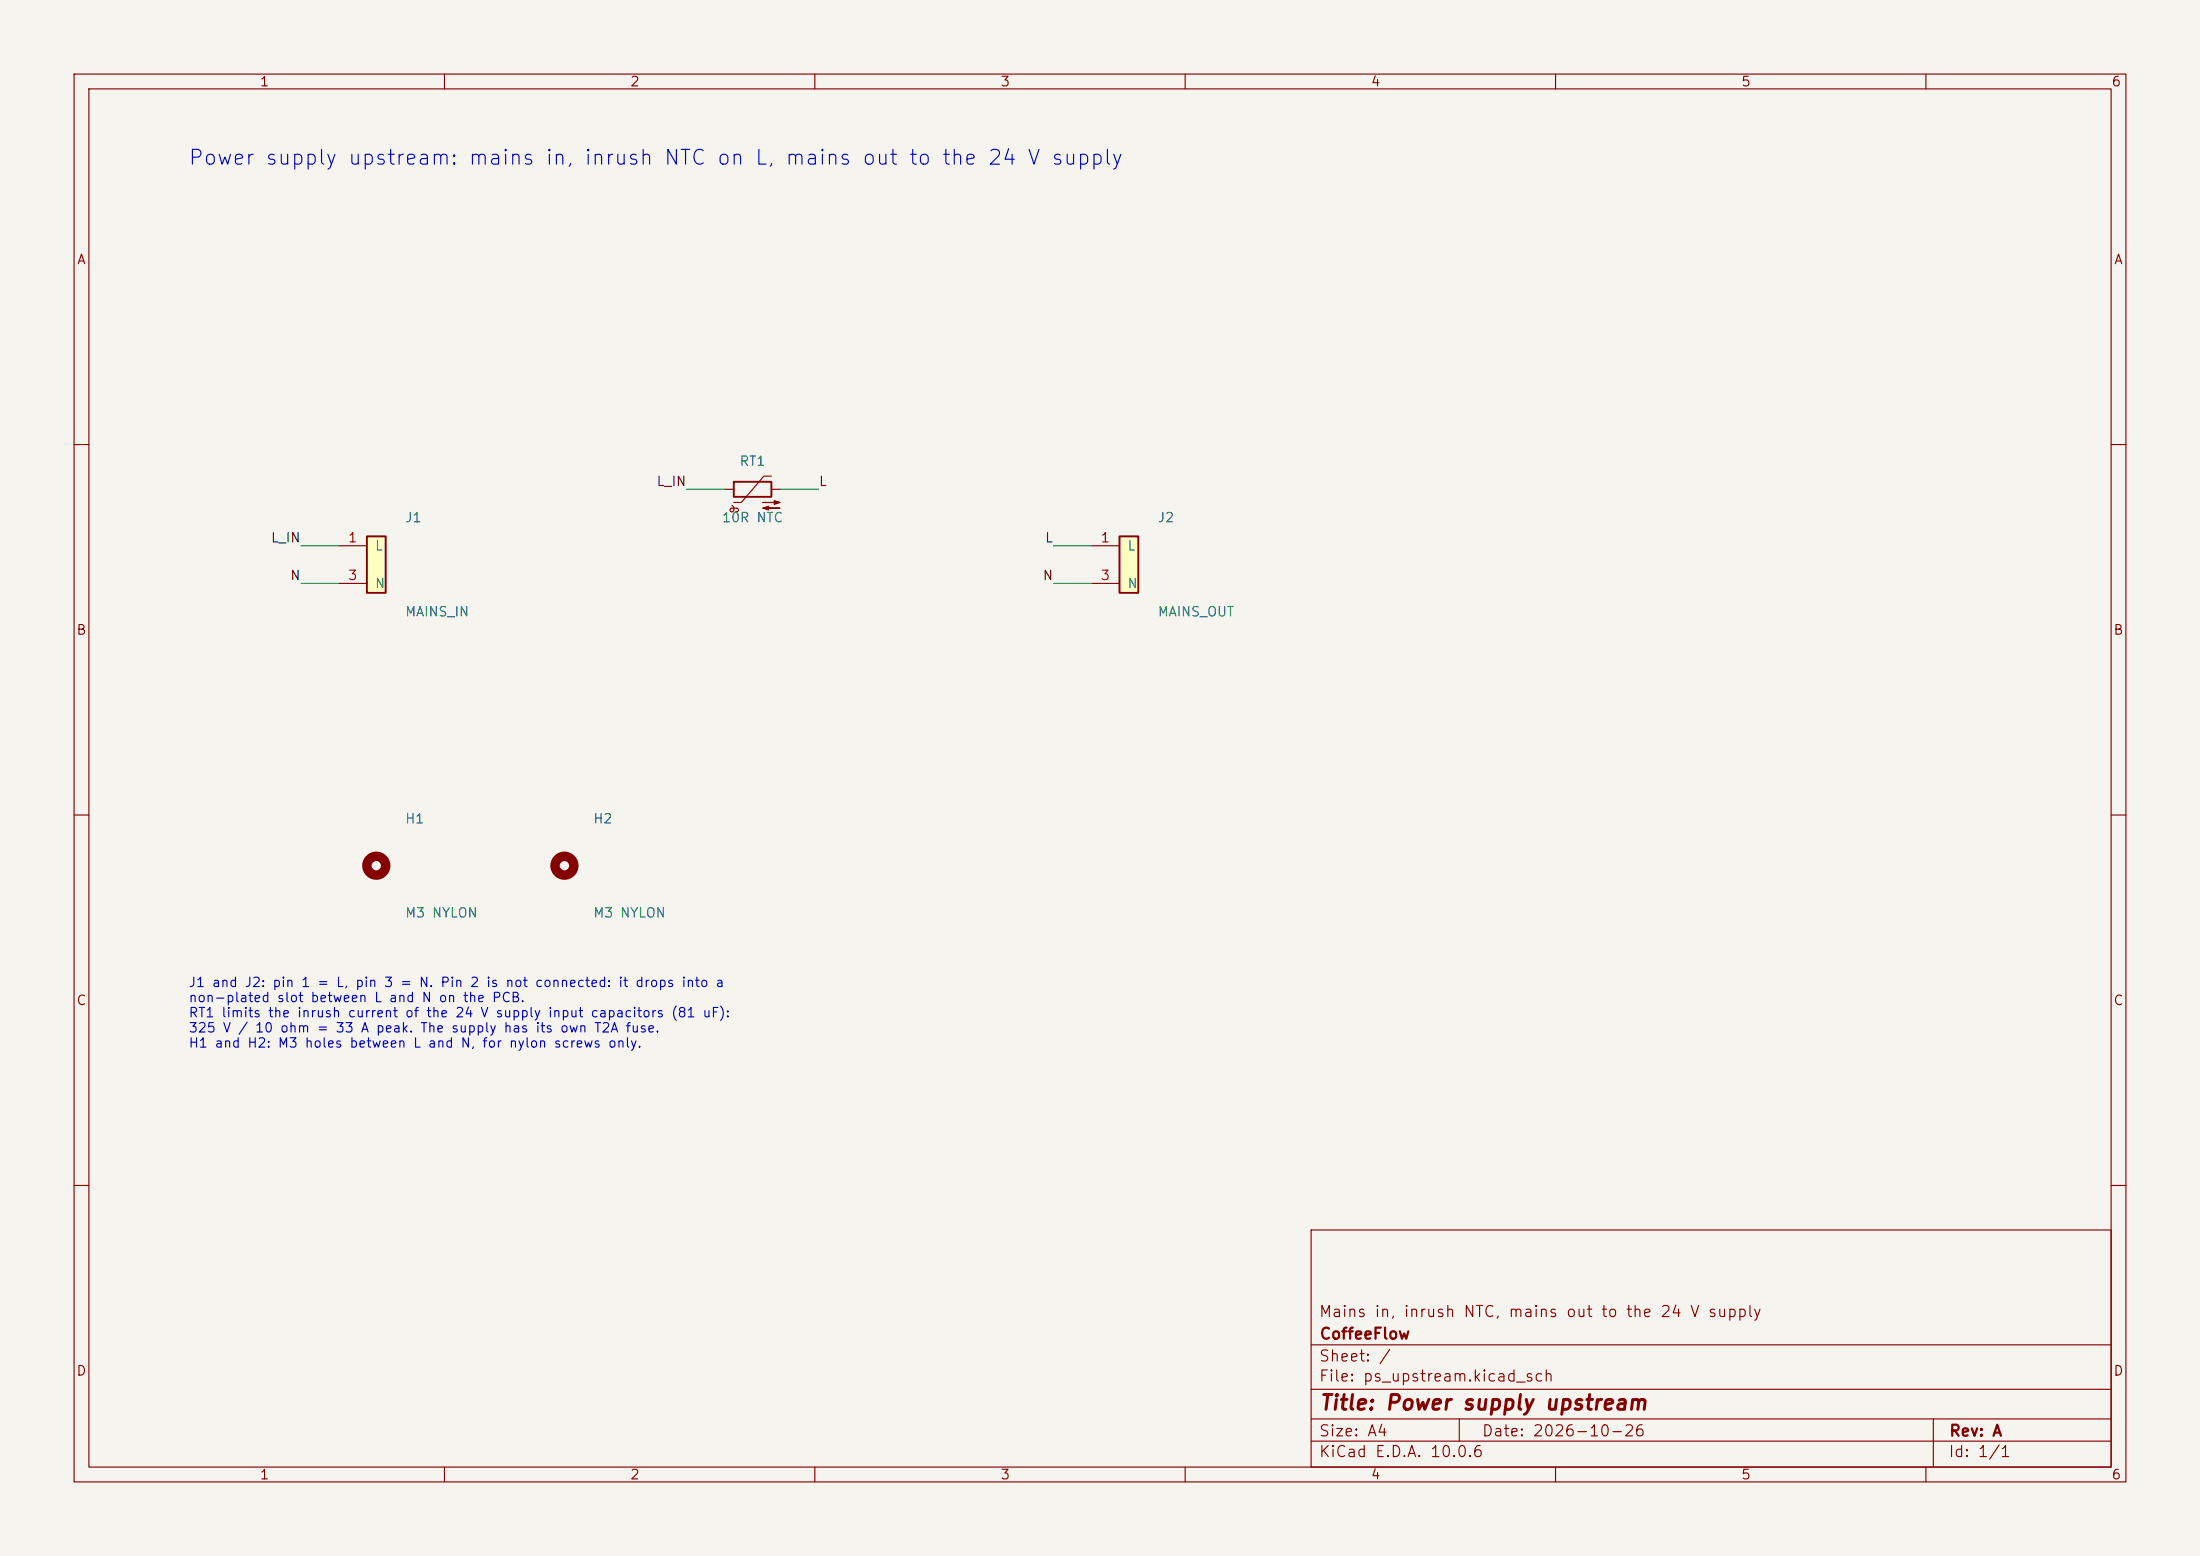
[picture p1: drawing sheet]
(kicad_sch
(version 20260306)
(generator eeschema)
(generator_version "10.0")
(paper "A4")
(title_block (title "Power supply upstream") (date "2026-10-26") (rev "A") (company "CoffeeFlow") (comment 1 "Mains in, inrush NTC, mains out to the 24 V supply"))
(lib_symbols (symbol "PS_Upstream:Conn_L_N_Pin2Slot" (pin_names (offset 1.016)) (exclude_from_sim no) (in_bom yes) (on_board yes) (property "Reference" "J" (at 0 5.08 0) (effects (font (size 1.27 1.27)))) (property "Value" "Conn_L_N_Pin2Slot" (at 0 -5.08 0) (effects (font (size 1.27 1.27)))) (property "Footprint" "" (at 0 0 0) (hide yes) (effects (font (size 1.27 1.27)))) (property "Datasheet" "" (at 0 0 0) (hide yes) (effects (font (size 1.27 1.27)))) (property "Description" "Three-position mains connector, L on pin 1, N on pin 3; pin 2 is not connected and sits in a slot" (at 0 0 0) (hide yes) (effects (font (size 1.27 1.27)))) (symbol "Conn_L_N_Pin2Slot_0_1" (rectangle (start -1.27 3.81) (end 1.27 -3.81) (stroke (width 0.254) (type default)) (fill (type background)))) (symbol "Conn_L_N_Pin2Slot_1_1" (pin passive line (at -5.08 2.54 0) (length 3.81) (name "L" (effects (font (size 1.27 1.27)))) (number "1" (effects (font (size 1.27 1.27))))) (pin passive line (at -5.08 -2.54 0) (length 3.81) (name "N" (effects (font (size 1.27 1.27)))) (number "3" (effects (font (size 1.27 1.27)))))) (embedded_fonts no)) (symbol "Device:Thermistor_NTC" (pin_numbers (hide yes)) (pin_names (offset 0)) (exclude_from_sim no) (in_bom yes) (on_board yes) (in_pos_files yes) (duplicate_pin_numbers_are_jumpers no) (property "Reference" "TH" (at -4.445 0 90) (show_name no) (do_not_autoplace no) (effects (font (size 1.27 1.27)))) (property "Value" "Thermistor_NTC" (at 3.175 0 90) (show_name no) (do_not_autoplace no) (effects (font (size 1.27 1.27)))) (property "Footprint" "" (at 0 1.27 0) (show_name no) (do_not_autoplace no) (hide yes) (effects (font (size 1.27 1.27)))) (property "Datasheet" "" (at 0 1.27 0) (show_name no) (do_not_autoplace no) (hide yes) (effects (font (size 1.27 1.27)))) (property "Description" "Temperature dependent resistor, negative temperature coefficient" (at 0 0 0) (show_name no) (do_not_autoplace no) (hide yes) (effects (font (size 1.27 1.27)))) (property "ki_keywords" "thermistor NTC resistor sensor RTD" (at 0 0 0) (show_name no) (do_not_autoplace no) (hide yes) (effects (font (size 1.27 1.27)))) (property "ki_fp_filters" "R_* RV_*" (at 0 0 0) (show_name no) (do_not_autoplace no) (hide yes) (effects (font (size 1.27 1.27)))) (symbol "Thermistor_NTC_0_1" (arc (start -3.175 2.413) (mid -3.0506 2.3165) (end -3.048 2.159) (stroke (width 0) (type default)) (fill (type none))) (arc (start -3.048 2.794) (mid -2.9736 2.9736) (end -2.794 3.048) (stroke (width 0) (type default)) (fill (type none))) (arc (start -2.794 3.048) (mid -2.6144 2.9736) (end -2.54 2.794) (stroke (width 0) (type default)) (fill (type none))) (arc (start -2.794 2.54) (mid -2.9736 2.6144) (end -3.048 2.794) (stroke (width 0) (type default)) (fill (type none))) (arc (start -2.794 1.905) (mid -2.9736 1.9794) (end -3.048 2.159) (stroke (width 0) (type default)) (fill (type none))) (arc (start -2.54 2.159) (mid -2.6144 1.9794) (end -2.794 1.905) (stroke (width 0) (type default)) (fill (type none))) (arc (start -2.159 2.794) (mid -2.434 2.5608) (end -2.794 2.54) (stroke (width 0) (type default)) (fill (type none))) (polyline (pts (xy -2.54 2.159) (xy -2.54 2.794)) (stroke (width 0) (type default)) (fill (type none))) (polyline (pts (xy -2.54 -3.683) (xy -2.54 -1.397) (xy -2.794 -2.159) (xy -2.286 -2.159) (xy -2.54 -1.397) (xy -2.54 -1.651)) (stroke (width 0) (type default)) (fill (type outline))) (polyline (pts (xy -1.778 2.54) (xy -1.778 1.524) (xy 1.778 -1.524) (xy 1.778 -2.54)) (stroke (width 0) (type default)) (fill (type none))) (polyline (pts (xy -1.778 -1.397) (xy -1.778 -3.683) (xy -2.032 -2.921) (xy -1.524 -2.921) (xy -1.778 -3.683) (xy -1.778 -3.429)) (stroke (width 0) (type default)) (fill (type outline))) (rectangle (start -1.016 2.54) (end 1.016 -2.54) (stroke (width 0.254) (type default)) (fill (type none)))) (symbol "Thermistor_NTC_1_1" (pin passive line (at 0 3.81 270) (length 1.27) (name "" (effects (font (size 1.27 1.27)))) (number "1" (effects (font (size 1.27 1.27))))) (pin passive line (at 0 -3.81 90) (length 1.27) (name "" (effects (font (size 1.27 1.27)))) (number "2" (effects (font (size 1.27 1.27)))))) (embedded_fonts no)) (symbol "Mechanical:MountingHole" (pin_names (offset 1.016)) (exclude_from_sim no) (in_bom no) (on_board yes) (in_pos_files yes) (duplicate_pin_numbers_are_jumpers no) (property "Reference" "H" (at 0 5.08 0) (show_name no) (do_not_autoplace no) (effects (font (size 1.27 1.27)))) (property "Value" "MountingHole" (at 0 3.175 0) (show_name no) (do_not_autoplace no) (effects (font (size 1.27 1.27)))) (property "Footprint" "" (at 0 0 0) (show_name no) (do_not_autoplace no) (hide yes) (effects (font (size 1.27 1.27)))) (property "Datasheet" "" (at 0 0 0) (show_name no) (do_not_autoplace no) (hide yes) (effects (font (size 1.27 1.27)))) (property "Description" "Mounting Hole without connection" (at 0 0 0) (show_name no) (do_not_autoplace no) (hide yes) (effects (font (size 1.27 1.27)))) (property "ki_keywords" "mounting hole" (at 0 0 0) (show_name no) (do_not_autoplace no) (hide yes) (effects (font (size 1.27 1.27)))) (property "ki_fp_filters" "MountingHole*" (at 0 0 0) (show_name no) (do_not_autoplace no) (hide yes) (effects (font (size 1.27 1.27)))) (symbol "MountingHole_0_1" (circle (center 0 0) (radius 1.27) (stroke (width 1.27) (type default)) (fill (type none)))) (embedded_fonts no)))
(text "Power supply upstream: mains in, inrush NTC on L, mains out to the 24 V supply" (at 25.4 20.32 0) (effects (font (size 2 2)) (justify left top)))
(wire (pts (xy 45.72 73.66) (xy 40.64 73.66)) (stroke (width 0) (type default)))
(label "L_IN" (at 40.64 73.66 180) (effects (font (size 1.27 1.27)) (justify right bottom)))
(wire (pts (xy 45.72 78.74) (xy 40.64 78.74)) (stroke (width 0) (type default)))
(label "N" (at 40.64 78.74 180) (effects (font (size 1.27 1.27)) (justify right bottom)))
(symbol (lib_id "PS_Upstream:Conn_L_N_Pin2Slot") (at 50.8 76.2 0) (unit 1) (exclude_from_sim no) (in_bom yes) (on_board yes) (dnp no) (property "Reference" "J1" (at 54.61 69.85000000000001 0) (effects (font (size 1.27 1.27)) (justify left))) (property "Value" "MAINS_IN" (at 54.61 82.55 0) (effects (font (size 1.27 1.27)) (justify left))) (property "Footprint" "PS_Upstream_Local:HT396R-3.96-3P_Pin2Slot" (at 50.8 76.2 0) (effects (font (size 1.27 1.27)) (justify left)) (hide yes)) (property "Datasheet" "" (at 50.8 76.2 0) (effects (font (size 1.27 1.27)) (justify left)) (hide yes)) (property "Description" "Mains input, Kefa HT396R right-angle pluggable header, 3.96 mm" (at 50.8 76.2 0) (effects (font (size 1.27 1.27)) (justify left)) (hide yes)) (property "MPN" "HT396R-3.96-3P" (at 50.8 76.2 0) (effects (font (size 1.27 1.27)) (justify left)) (hide yes)) (property "LCSC" "C577800" (at 50.8 76.2 0) (effects (font (size 1.27 1.27)) (justify left)) (hide yes)) (property "Note" "1 L, 2 not connected (slot), 3 N" (at 50.8 76.2 0) (effects (font (size 1.27 1.27)) (justify left)) (hide yes)) (pin "1") (pin "3"))
(wire (pts (xy 97.79 66.04) (xy 92.71 66.04)) (stroke (width 0) (type default)))
(label "L_IN" (at 92.71 66.04 180) (effects (font (size 1.27 1.27)) (justify right bottom)))
(wire (pts (xy 105.41 66.04) (xy 110.49 66.04)) (stroke (width 0) (type default)))
(label "L" (at 110.49 66.04 0) (effects (font (size 1.27 1.27)) (justify left bottom)))
(symbol (lib_id "Device:Thermistor_NTC") (at 101.6 66.04 90) (unit 1) (exclude_from_sim no) (in_bom yes) (on_board yes) (dnp no) (property "Reference" "RT1" (at 101.6 62.230000000000004 90) (effects (font (size 1.27 1.27)))) (property "Value" "10R NTC" (at 101.6 69.85000000000001 90) (effects (font (size 1.27 1.27)))) (property "Footprint" "PS_Upstream_Local:NTC_TDK_S236_P5.00" (at 101.6 66.04 90) (effects (font (size 1.27 1.27))) (hide yes)) (property "Datasheet" "" (at 101.6 66.04 90) (effects (font (size 1.27 1.27))) (hide yes)) (property "Description" "Inrush current limiter, TDK S236, 10 ohm, 3.5 A, 300 uF tested at 230 V" (at 101.6 66.04 90) (effects (font (size 1.27 1.27))) (hide yes)) (property "MPN" "B57236S0100M000" (at 101.6 66.04 90) (effects (font (size 1.27 1.27))) (hide yes)) (property "LCSC" "C125458" (at 101.6 66.04 90) (effects (font (size 1.27 1.27))) (hide yes)) (property "Note" "In series with L" (at 101.6 66.04 90) (effects (font (size 1.27 1.27))) (hide yes)) (pin "1") (pin "2"))
(wire (pts (xy 147.32 73.66) (xy 142.24 73.66)) (stroke (width 0) (type default)))
(label "L" (at 142.24 73.66 180) (effects (font (size 1.27 1.27)) (justify right bottom)))
(wire (pts (xy 147.32 78.74) (xy 142.24 78.74)) (stroke (width 0) (type default)))
(label "N" (at 142.24 78.74 180) (effects (font (size 1.27 1.27)) (justify right bottom)))
(symbol (lib_id "PS_Upstream:Conn_L_N_Pin2Slot") (at 152.4 76.2 0) (unit 1) (exclude_from_sim no) (in_bom yes) (on_board yes) (dnp no) (property "Reference" "J2" (at 156.21 69.85000000000001 0) (effects (font (size 1.27 1.27)) (justify left))) (property "Value" "MAINS_OUT" (at 156.21 82.55 0) (effects (font (size 1.27 1.27)) (justify left))) (property "Footprint" "PS_Upstream_Local:VH-3A_Pin2Slot" (at 152.4 76.2 0) (effects (font (size 1.27 1.27)) (justify left)) (hide yes)) (property "Datasheet" "" (at 152.4 76.2 0) (effects (font (size 1.27 1.27)) (justify left)) (hide yes)) (property "Description" "Mains output to the 24 V supply, JST VH-compatible vertical header, 3.96 mm" (at 152.4 76.2 0) (effects (font (size 1.27 1.27)) (justify left)) (hide yes)) (property "MPN" "VH-3A" (at 152.4 76.2 0) (effects (font (size 1.27 1.27)) (justify left)) (hide yes)) (property "LCSC" "C20547" (at 152.4 76.2 0) (effects (font (size 1.27 1.27)) (justify left)) (hide yes)) (property "Note" "1 L, 2 not connected (slot), 3 N" (at 152.4 76.2 0) (effects (font (size 1.27 1.27)) (justify left)) (hide yes)) (pin "1") (pin "3"))
(symbol (lib_id "Mechanical:MountingHole") (at 50.8 116.84 0) (unit 1) (exclude_from_sim no) (in_bom no) (on_board yes) (dnp no) (property "Reference" "H1" (at 54.61 110.49000000000001 0) (effects (font (size 1.27 1.27)) (justify left))) (property "Value" "M3 NYLON" (at 54.61 123.19 0) (effects (font (size 1.27 1.27)) (justify left))) (property "Footprint" "PS_Upstream_Local:MountingHole_3.2mm_M3_Nylon" (at 50.8 116.84 0) (effects (font (size 1.27 1.27)) (justify left)) (hide yes)) (property "Datasheet" "" (at 50.8 116.84 0) (effects (font (size 1.27 1.27)) (justify left)) (hide yes)) (property "Description" "Mounting Hole without connection" (at 50.8 116.84 0) (effects (font (size 1.27 1.27)) (justify left)) (hide yes)))
(symbol (lib_id "Mechanical:MountingHole") (at 76.2 116.84 0) (unit 1) (exclude_from_sim no) (in_bom no) (on_board yes) (dnp no) (property "Reference" "H2" (at 80.01 110.49000000000001 0) (effects (font (size 1.27 1.27)) (justify left))) (property "Value" "M3 NYLON" (at 80.01 123.19 0) (effects (font (size 1.27 1.27)) (justify left))) (property "Footprint" "PS_Upstream_Local:MountingHole_3.2mm_M3_Nylon" (at 76.2 116.84 0) (effects (font (size 1.27 1.27)) (justify left)) (hide yes)) (property "Datasheet" "" (at 76.2 116.84 0) (effects (font (size 1.27 1.27)) (justify left)) (hide yes)) (property "Description" "Mounting Hole without connection" (at 76.2 116.84 0) (effects (font (size 1.27 1.27)) (justify left)) (hide yes)))
(text "J1 and J2: pin 1 = L, pin 3 = N. Pin 2 is not connected: it drops into a\nnon-plated slot between L and N on the PCB.\nRT1 limits the inrush current of the 24 V supply input capacitors (81 uF):\n325 V / 10 ohm = 33 A peak. The supply has its own T2A fuse.\nH1 and H2: M3 holes between L and N, for nylon screws only." (at 25.4 132.08 0) (effects (font (size 1.27 1.27)) (justify left top)))
(sheet_instances (path "" (page "1")))
(embedded_fonts no))
